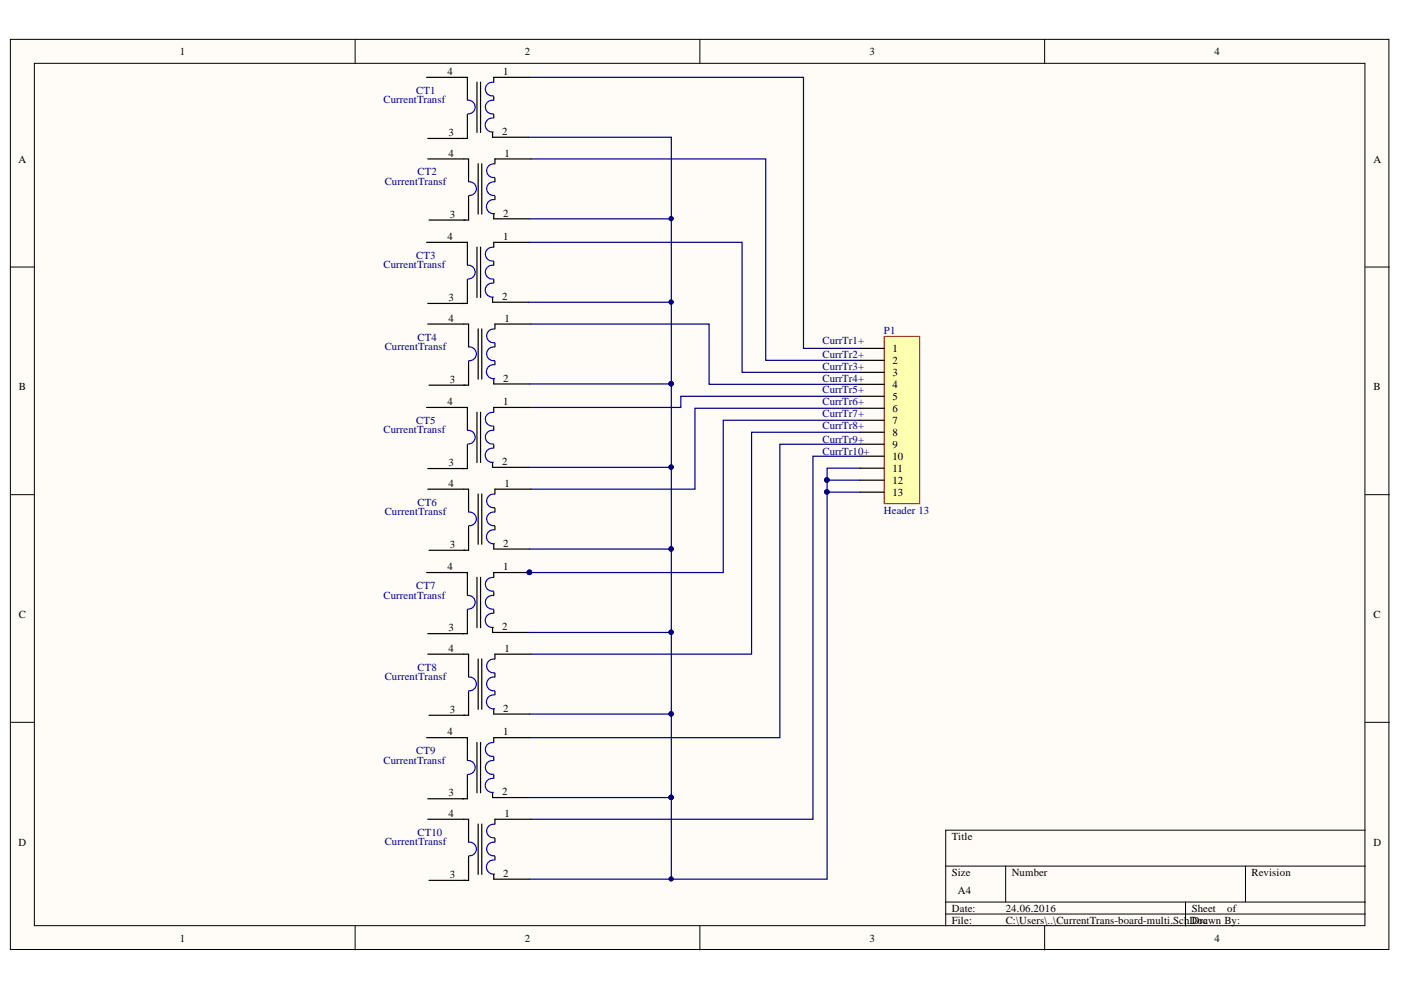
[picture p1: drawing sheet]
<svg xmlns="http://www.w3.org/2000/svg" width="297mm" height="210mm" viewBox="0 0 297 210" stroke-linecap="round" stroke-linejoin="round" font-family="sans-serif">
<g fill="#fffcf8" stroke="#000" stroke-width=".21">
<path d="M2.2 8.3h292.3v193h-292.3z"/>
<path d="M7.3 13.4h282.1v182.9h-282.1z"/>
</g>
<g fill="none" stroke="#000" stroke-width=".21">
<path d="M75.3 8.3v5.1M148.4 8.3v5.1M221.5 8.3v5.1M2.2 56.6h5.1M289.5 56.6h5.1M2.2 104.9h5.1M289.5 104.9h5.1M2.2 153.2h5.1M289.5 153.2h5.1M289.5 176h-89v20.3M75.3 196.3v5.1M148.4 196.3v5.1"/>
<path d="M200.5 183.6h89M200.5 191.3h89M200.5 193.8h89M213.2 183.6v7.7M221.5 196.3v5.1M251.4 191.3v5M264.1 183.6v7.7"/>
</g>
<g fill="none" stroke="#000080" stroke-width=".25">
<path d="M112.3 16.4h58.1v57.5h12M112.1 29.1h30.2v52.3M112.6 33.7h49.7v42.7h20.1M112.3 51.4h45v27.5h25.1M112.3 46.4h30M112.1 64.1h30.2M112.6 68.7h37.7v12.8h32.1M112.3 81.4h30M142.3 81.4v17.7h-30.2M142.3 99.1v17.3h-30M182.4 84h-38.1v2.4h-32M182.4 86.6h-35.1v17.1h-34.7"/>
<path d="M182.4 91.6h-23.1v47.1h-46.7M182.4 94.2h-17.1v62.2h-53M182.4 96.7h-10v77h-59.8M182.4 89.1h-29.1v32.3h-41M182.4 99.3h-7v2.5h7M142.3 116.4v17.7h-30.2M175.4 104.3v82.1h-63.1M112.3 121.4h.1M142.3 134.1v17.3h-30M142.3 151.4v35M112.1 169.1h30.2"/>
</g>
<g fill="#000080" stroke="#000080" stroke-width=".21">
<circle cx="112.2" cy="121.4" r=".47"/>
<circle cx="142.3" cy="46.4" r=".46"/>
<circle cx="142.3" cy="64" r=".46"/>
<circle cx="175.3" cy="101.8" r=".46"/>
<circle cx="175.3" cy="104.3" r=".46"/>
<circle cx="142.3" cy="81.4" r=".46"/>
<circle cx="142.3" cy="99" r=".46"/>
<circle cx="142.3" cy="116.4" r=".46"/>
<circle cx="142.3" cy="134" r=".46"/>
<circle cx="142.3" cy="151.4" r=".46"/>
<circle cx="142.3" cy="169.1" r=".46"/>
<circle cx="142.3" cy="186.4" r=".46"/>
</g>
<g fill="none" stroke="#00f" stroke-width=".25">
<path d="M104.6 17.5a1.45 1.45 0 0 0-1.7 1.4 1.45 1.45 0 0 0 1.7 1.4M99.2 21.3a1.45 1.45 0 0 1 1.5 1.4 1.45 1.45 0 0 1-1.5 1.4M99.4 38.6a1.45 1.45 0 0 1 1.6 1.4 1.45 1.45 0 0 1-1.6 1.4M104.5 25a1.49 1.49 0 0 0-1.6 1.5 1.49 1.49 0 0 0 1.7 1.5M104.6 21.3a1.45 1.45 0 0 0-1.7 1.4 1.45 1.45 0 0 0 1.7 1.4M104.9 38.6a1.45 1.45 0 0 0-1.7 1.4 1.45 1.45 0 0 0 1.6 1.4M104.9 34.8a1.45 1.45 0 0 0-1.7 1.4 1.45 1.45 0 0 0 1.6 1.4M99.2 56.2a1.46 1.46 0 0 1 1.5 1.5 1.46 1.46 0 0 1-1.5 1.4M104.6 56.3a1.46 1.46 0 0 0-1.7 1.4 1.46 1.46 0 0 0 1.7 1.4M104.6 52.4a1.46 1.46 0 0 0-1.7 1.5 1.46 1.46 0 0 0 1.7 1.4M104.8 42.3a1.5 1.5 0 0 0-1.7 1.6 1.5 1.5 0 0 0 1.7 1.4M99.4 73.6a1.46 1.46 0 0 1 1.6 1.4 1.46 1.46 0 0 1-1.6 1.5"/>
<path d="M104.5 60a1.49 1.49 0 0 0-1.6 1.5 1.49 1.49 0 0 0 1.7 1.5M104.8 77.3a1.49 1.49 0 0 0-1.7 1.5 1.49 1.49 0 0 0 1.7 1.5M104.9 73.6a1.46 1.46 0 0 0-1.7 1.4 1.46 1.46 0 0 0 1.7 1.5M104.9 69.8a1.46 1.46 0 0 0-1.7 1.4 1.46 1.46 0 0 0 1.7 1.5M99.2 91.2a1.45 1.45 0 0 1 1.5 1.5 1.45 1.45 0 0 1-1.5 1.4M104.5 95a1.5 1.5 0 0 0-1.6 1.6 1.5 1.5 0 0 0 1.7 1.4M104.6 91.3a1.45 1.45 0 0 0-1.7 1.4 1.45 1.45 0 0 0 1.7 1.4M104.6 87.4a1.45 1.45 0 0 0-1.7 1.5 1.45 1.45 0 0 0 1.7 1.4M99.4 108.6a1.45 1.45 0 0 1 1.6 1.4 1.45 1.45 0 0 1-1.6 1.5M104.8 112.3a1.49 1.49 0 0 0-1.7 1.6 1.49 1.49 0 0 0 1.7 1.4M104.9 108.6a1.45 1.45 0 0 0-1.7 1.4 1.45 1.45 0 0 0 1.6 1.4M104.9 104.8a1.45 1.45 0 0 0-1.7 1.4 1.45 1.45 0 0 0 1.6 1.4"/>
<path d="M99.2 126.3a1.45 1.45 0 0 1 1.5 1.4 1.45 1.45 0 0 1-1.5 1.4M104.5 130a1.5 1.5 0 0 0-1.6 1.6 1.5 1.5 0 0 0 1.7 1.4M104.6 126.3a1.45 1.45 0 0 0-1.7 1.4 1.45 1.45 0 0 0 1.7 1.4M104.6 122.5a1.45 1.45 0 0 0-1.7 1.4 1.45 1.45 0 0 0 1.7 1.4M104.9 139.8a1.46 1.46 0 0 0-1.7 1.4 1.46 1.46 0 0 0 1.6 1.4M99.4 143.6a1.46 1.46 0 0 1 1.6 1.4 1.46 1.46 0 0 1-1.6 1.5M104.6 157.5a1.46 1.46 0 0 0-1.7 1.4 1.46 1.46 0 0 0 1.7 1.4M104.8 147.3a1.49 1.49 0 0 0-1.7 1.6 1.49 1.49 0 0 0 1.7 1.4M104.9 143.6a1.46 1.46 0 0 0-1.7 1.4 1.46 1.46 0 0 0 1.6 1.5M99.2 161.3a1.46 1.46 0 0 1 1.5 1.4 1.46 1.46 0 0 1-1.5 1.5M99.4 178.6a1.45 1.45 0 0 1 1.6 1.4 1.45 1.45 0 0 1-1.6 1.4M104.5 165a1.49 1.49 0 0 0-1.6 1.6 1.49 1.49 0 0 0 1.7 1.4"/>
<path d="M104.6 161.3a1.46 1.46 0 0 0-1.7 1.4 1.46 1.46 0 0 0 1.7 1.5M104.9 178.6a1.45 1.45 0 0 0-1.7 1.4 1.45 1.45 0 0 0 1.6 1.4M104.9 174.8a1.45 1.45 0 0 0-1.7 1.4 1.45 1.45 0 0 0 1.6 1.4M104.8 182.3a1.5 1.5 0 0 0-1.7 1.6 1.5 1.5 0 0 0 1.8 1.4"/>
</g>
<g fill="none" stroke="#000" stroke-width=".25">
<path d="M90.4 16.4h8.7v4.8M101.1 17.4v10.7M101.9 17.4v10.7M112.3 16.4h-7.6v1M90.7 33.7h8.6v4.8M99.1 24.3v5.1h-8.4M101.4 34.7v10.7M102.1 34.7v10.7M104.4 28.1v1h7.7M104.7 20.5v.7M104.7 24.3v.7M104.9 37.8v.7"/>
<path d="M112.6 33.7h-7.7v1M90.4 51.4h8.7v4.8M99.1 59.3v5h-8.4M99.3 41.6v5.1h-8.3M101.1 52.4v10.7M101.9 52.4v10.7M104.7 45.4v1h7.6M104.7 55.4v.8M104.7 59.3v.7M104.9 41.6v.7M112.3 51.4h-7.6v1M90.7 68.7h8.6v4.8"/>
<path d="M99.3 76.6v5.1h-8.3M101.4 69.7v10.7M102.1 69.7v10.7M104.4 63.1v1h7.7M104.9 72.8v.7M104.9 76.6v.7M112.6 68.7h-7.7v1M90.4 86.4h8.7v4.8M99.1 94.3v5h-8.4M101.1 87.4v10.7M101.9 87.4v10.7M104.4 98.1v1h7.7"/>
<path d="M104.7 80.4v1h7.6M104.7 90.5v.7M104.7 94.3v.7M112.3 86.4h-7.6v1M90.7 103.7h8.6v4.8M99.3 111.6v5.1h-8.3M101.4 104.7v10.7M102.1 104.7v10.7M104.7 115.4v1h7.6M104.9 107.8v.7M104.9 111.6v.8M112.6 103.7h-7.7v1"/>
<path d="M90.4 121.4h8.7v4.8M90.7 138.7h8.6v4.8M99.1 129.3v5.1h-8.4M101.1 122.4v10.7M101.4 139.7v10.7M101.9 122.4v10.7M102.1 139.7v10.7M104.4 133.1v1h7.7M104.7 125.5v.7M104.7 129.3v.7M112.3 121.4h-7.6v1M112.6 138.7h-7.7v1"/>
<path d="M90.4 156.4h8.7v4.8M99.3 146.6v5.1h-8.3M101.1 157.4v10.7M101.9 157.4v10.7M104.7 150.4v1h7.6M104.9 142.8v.7M104.9 146.6v.7M112.3 156.4h-7.6v1M90.7 173.7h8.6v4.8M99.1 164.3v5.1h-8.4M101.4 174.7v10.7M102.1 174.7v10.7"/>
<path d="M104.4 168.1v1h7.7M104.7 160.5v.7M104.7 164.3v.7M104.9 177.8v.7M112.6 173.7h-7.7v1M99.3 181.6v5.1h-8.3M104.7 185.4v1h7.6M104.9 181.6v.7"/>
</g>
<path d="M187.5 71.3h7.5v35.5h-7.5z" fill="#ffffb0" stroke="#800000" stroke-width=".21"/>
<g fill="none" stroke="#000" stroke-width=".25">
<path d="M182.4 73.9h5.1M182.4 76.4h5.1M182.4 78.9h5.1M182.4 81.5h5.1M182.4 84h5.1M182.4 86.6h5.1M182.4 89.1h5.1M182.4 91.6h5.1M182.4 94.2h5.1M182.4 96.7h5.1M182.4 99.3h5.1M182.4 101.8h5.1"/>
<path d="M182.4 104.3h5.1"/>
</g>
<path d="M175.4 101.8v2.5h7" fill="none" stroke="#000080" stroke-width=".25"/>
<g fill="#000080" stroke="#000080" stroke-width=".21">
<circle cx="175.3" cy="104.3" r=".46"/>
<circle cx="175.3" cy="101.8" r=".46"/>
</g>
<g font-size="2.3">
<text x="38.2" y="11.7">1</text>
<text x="111.3" y="11.7">2</text>
<text x="184.4" y="11.7">3</text>
<text x="257.5" y="11.7">4</text>
<text x="94.9" y="15.9">4</text>
<text x="106.7" y="15.9">1</text>
<text x="95.1" y="28.8">3</text>
<text x="106.4" y="28.6">2</text>
<text x="3.9" y="34.5">A</text>
<text x="95.1" y="33.2">4</text>
<text x="107" y="33.2">1</text>
<text x="291.2" y="34.5">A</text>
<text x="95.4" y="46.2">3</text>
<text x="106.7" y="45.9">2</text>
<text x="94.9" y="50.9">4</text>
<text x="106.7" y="50.9">1</text>
<text x="95.1" y="63.8">3</text>
<text x="106.4" y="63.6">2</text>
<text x="95.1" y="68.2">4</text>
<text x="107" y="68.2">1</text>
<text x="189.2" y="74.7">1</text>
<text x="189.2" y="77.2">2</text>
<text x="4" y="82.8">B</text>
<text x="95.4" y="81.2">3</text>
<text x="106.7" y="80.9">2</text>
<text x="189.2" y="79.7">3</text>
<text x="189.2" y="82.3">4</text>
<text x="291.2" y="82.8">B</text>
<text x="94.9" y="85.9">4</text>
<text x="106.7" y="85.9">1</text>
<text x="189.2" y="84.8">5</text>
<text x="189.2" y="87.3">6</text>
<text x="189.2" y="89.9">7</text>
<text x="189.2" y="92.4">8</text>
<text x="189.2" y="95">9</text>
<text x="95.1" y="98.8">3</text>
<text x="106.4" y="98.6">2</text>
<text x="189.2" y="97.5">10</text>
<text x="189.2" y="100">11</text>
<text x="95.1" y="103.2">4</text>
<text x="107" y="103.2">1</text>
<text x="189.2" y="102.6">12</text>
<text x="189.2" y="105.1">13</text>
<text x="95.4" y="116.2">3</text>
<text x="106.7" y="115.9">2</text>
<text x="94.9" y="120.9">4</text>
<text x="106.7" y="120.9">1</text>
<text x="4" y="131.1">C</text>
<text x="291.2" y="131.1">C</text>
<text x="95.1" y="133.9">3</text>
<text x="106.4" y="133.6">2</text>
<text x="95.1" y="138.3">4</text>
<text x="107" y="138.3">1</text>
<text x="94.9" y="155.9">4</text>
<text x="95.4" y="151.2">3</text>
<text x="106.7" y="150.9">2</text>
<text x="106.7" y="155.9">1</text>
<text x="95.1" y="168.9">3</text>
<text x="95.1" y="173.3">4</text>
<text x="106.4" y="168.6">2</text>
<text x="107" y="173.3">1</text>
<text x="3.9" y="179.3">D</text>
<text x="201.8" y="178.1">Title</text>
<text x="291.2" y="179.3">D</text>
<text x="106.7" y="185.9">2</text>
<text x="201.8" y="185.7">Size</text>
<text x="214.5" y="185.7">Number</text>
<text x="265.3" y="185.7">Revision</text>
<text x="95.4" y="186.2">3</text>
<text x="203.1" y="189.5">A4</text>
<text x="201.8" y="193.3">Date:</text>
<text x="201.8" y="195.8">File:</text>
<text x="213.2" y="193.3">24.06.2016</text>
<text x="213.2" y="195.8">C:\Users\..\CurrentTrans-board-multi.SchDoc</text>
<text x="252.7" y="193.3">Sheet</text>
<text x="252.7" y="195.8">Drawn By:</text>
<text x="260.2" y="193.3">of</text>
<text x="38.2" y="199.6">1</text>
<text x="111.3" y="199.6">2</text>
<text x="184.4" y="199.6">3</text>
<text x="257.5" y="199.6">4</text>
</g>
<g font-size="2.3" fill="#000080">
<text x="81.3" y="21.9">CurrentTransf</text>
<text x="88.3" y="19.9">CT1</text>
<text x="81.6" y="39.2">CurrentTransf</text>
<text x="88.5" y="37.2">CT2</text>
<text x="81.3" y="56.9">CurrentTransf</text>
<text x="88.3" y="54.9">CT3</text>
<text x="187.4" y="70.9">P1</text>
<text x="81.6" y="74.2">CurrentTransf</text>
<text x="88.5" y="72.2">CT4</text>
<text x="174.4" y="72.9">CurrTr1+</text>
<text x="174.4" y="75.9">CurrTr2+</text>
<text x="174.4" y="78.4">CurrTr3+</text>
<text x="174.4" y="80.9">CurrTr4+</text>
<text x="174.4" y="83.4">CurrTr5+</text>
<text x="88.3" y="89.9">CT5</text>
<text x="174.4" y="85.9">CurrTr6+</text>
<text x="174.4" y="88.4">CurrTr7+</text>
<text x="81.3" y="91.9">CurrentTransf</text>
<text x="174.4" y="90.9">CurrTr8+</text>
<text x="174.4" y="93.9">CurrTr9+</text>
<text x="174.4" y="96.4">CurrTr10+</text>
<text x="88.5" y="107.2">CT6</text>
<text x="81.6" y="109.2">CurrentTransf</text>
<text x="187.4" y="108.9">Header 13</text>
<text x="88.3" y="124.9">CT7</text>
<text x="81.3" y="126.9">CurrentTransf</text>
<text x="88.5" y="142.2">CT8</text>
<text x="81.6" y="144.2">CurrentTransf</text>
<text x="81.3" y="161.9">CurrentTransf</text>
<text x="88.3" y="159.9">CT9</text>
<text x="81.6" y="179.2">CurrentTransf</text>
<text x="88.5" y="177.2">CT10</text>
</g>
</svg>
